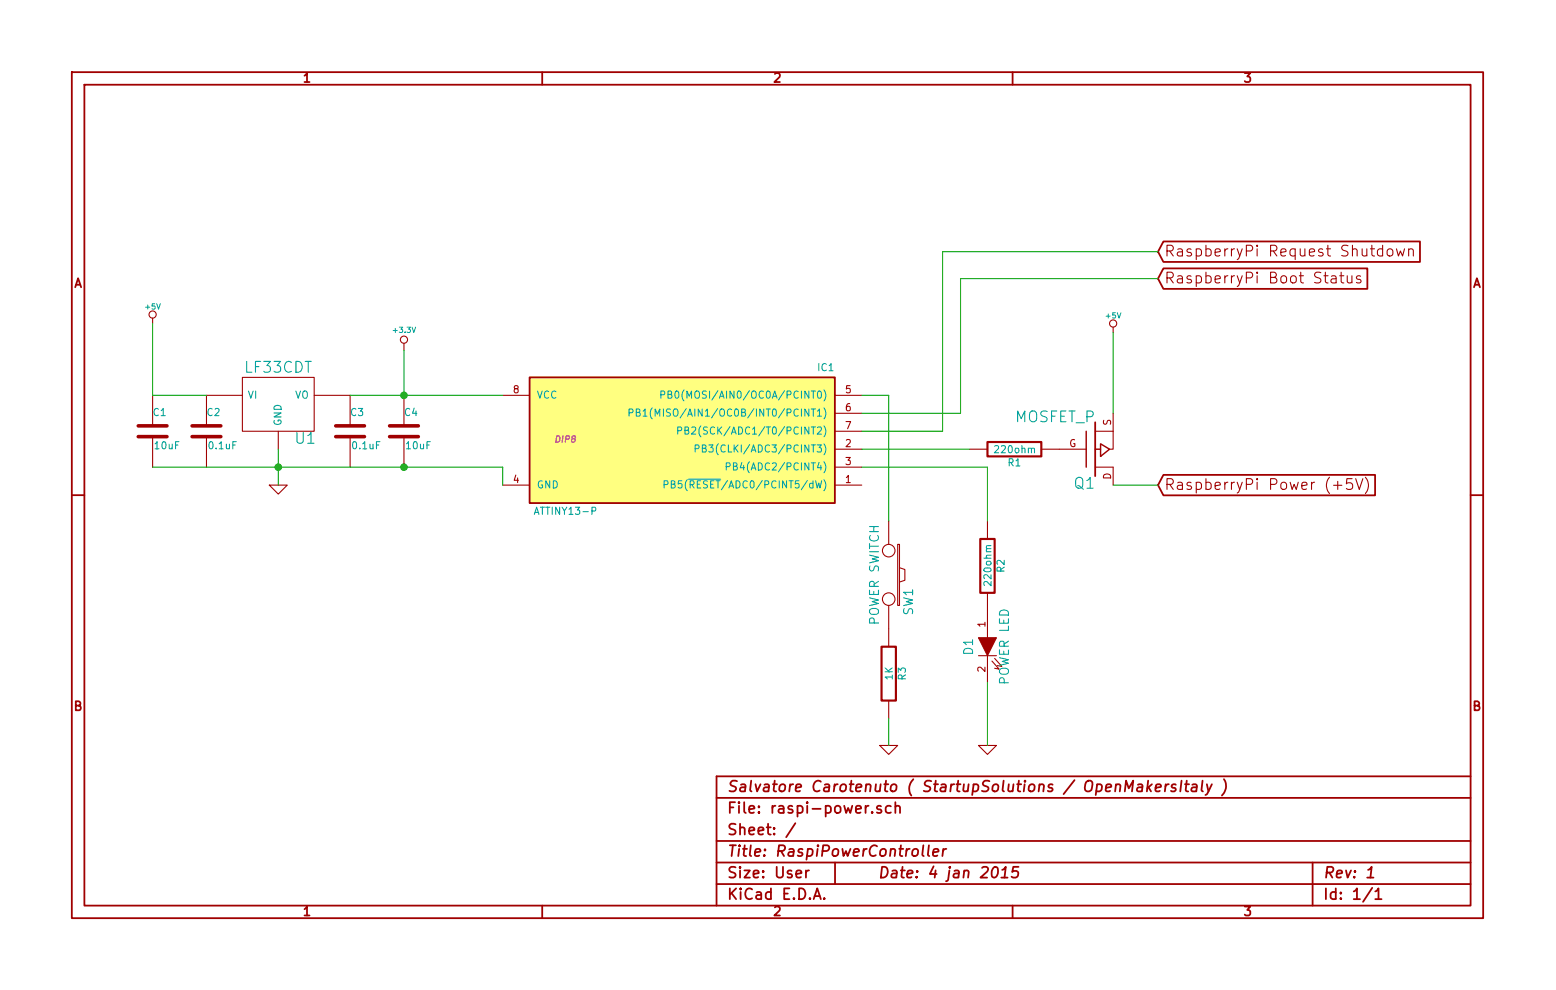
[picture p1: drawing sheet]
EESchema Schematic File Version 2
LIBS:power
LIBS:device
LIBS:transistors
LIBS:conn
LIBS:linear
LIBS:regul
LIBS:74xx
LIBS:cmos4000
LIBS:adc-dac
LIBS:memory
LIBS:xilinx
LIBS:special
LIBS:microcontrollers
LIBS:dsp
LIBS:microchip
LIBS:analog_switches
LIBS:motorola
LIBS:texas
LIBS:intel
LIBS:audio
LIBS:interface
LIBS:digital-audio
LIBS:philips
LIBS:display
LIBS:cypress
LIBS:siliconi
LIBS:opto
LIBS:atmel
LIBS:contrib
LIBS:valves
LIBS:raspi-power-cache
EELAYER 27 0
EELAYER END
$Descr User 8661 5512
encoding utf-8
Sheet 1 1
Title "RaspiPowerController"
Date "4 jan 2015"
Rev "1"
Comp "Salvatore Carotenuto ( StartupSolutions / OpenMakersItaly )"
Comment1 ""
Comment2 ""
Comment3 ""
Comment4 ""
$EndDescr
$Comp
L ATTINY13-P IC1
U 1 1
P 3800 2450
F 0 "IC1" H 3000 2850 40  0000 C CNN
F 1 "ATTINY13-P" H 4450 2050 40  0000 C CNN
F 2 "DIP8" H 4450 2450 35  0000 C CIN
F 3 "~" H 3000 2800 60  0000 C CNN
	1    3800 2450
	-1   0    0    -1  
$EndComp
$Comp
L 7805 U1
U 1 1
P 1550 2250
F 0 "U1" H 1700 2054 60  0000 C CNN
F 1 "LF33CDT" H 1550 2450 60  0000 C CNN
F 2 "~" H 1550 2250 60  0000 C CNN
F 3 "~" H 1550 2250 60  0000 C CNN
	1    1550 2250
	1    0    0    -1  
$EndComp
$Comp
L C C2
U 1 1
P 1150 2400
F 0 "C2" H 1150 2500 40  0000 L CNN
F 1 "0.1uF" H 1156 2315 40  0000 L CNN
F 2 "~" H 1188 2250 30  0000 C CNN
F 3 "~" H 1150 2400 60  0000 C CNN
	1    1150 2400
	1    0    0    -1  
$EndComp
$Comp
L C C1
U 1 1
P 850 2400
F 0 "C1" H 850 2500 40  0000 L CNN
F 1 "10uF" H 856 2315 40  0000 L CNN
F 2 "~" H 888 2250 30  0000 C CNN
F 3 "~" H 850 2400 60  0000 C CNN
	1    850  2400
	1    0    0    -1  
$EndComp
$Comp
L C C3
U 1 1
P 1950 2400
F 0 "C3" H 1950 2500 40  0000 L CNN
F 1 "0.1uF" H 1956 2315 40  0000 L CNN
F 2 "~" H 1988 2250 30  0000 C CNN
F 3 "~" H 1950 2400 60  0000 C CNN
	1    1950 2400
	1    0    0    -1  
$EndComp
$Comp
L C C4
U 1 1
P 2250 2400
F 0 "C4" H 2250 2500 40  0000 L CNN
F 1 "10uF" H 2256 2315 40  0000 L CNN
F 2 "~" H 2288 2250 30  0000 C CNN
F 3 "~" H 2250 2400 60  0000 C CNN
	1    2250 2400
	1    0    0    -1  
$EndComp
$Comp
L GND #PWR?
U 1 1
P 1550 2700
F 0 "#PWR?" H 1550 2700 30  0001 C CNN
F 1 "GND" H 1550 2630 30  0001 C CNN
F 2 "" H 1550 2700 60  0000 C CNN
F 3 "" H 1550 2700 60  0000 C CNN
	1    1550 2700
	1    0    0    -1  
$EndComp
$Comp
L MOSFET_P Q1
U 1 1
P 6100 2500
F 0 "Q1" H 6100 2690 60  0000 R CNN
F 1 "MOSFET_P" H 6100 2320 60  0000 R CNN
F 2 "~" H 6100 2500 60  0000 C CNN
F 3 "~" H 6100 2500 60  0000 C CNN
	1    6100 2500
	1    0    0    1   
$EndComp
$Comp
L R R1
U 1 1
P 5650 2500
F 0 "R1" V 5730 2500 40  0000 C CNN
F 1 "220ohm" V 5657 2501 40  0000 C CNN
F 2 "~" V 5580 2500 30  0000 C CNN
F 3 "~" H 5650 2500 30  0000 C CNN
	1    5650 2500
	0    1    1    0   
$EndComp
$Comp
L +5V #PWR?
U 1 1
P 6200 1850
F 0 "#PWR?" H 6200 1940 20  0001 C CNN
F 1 "+5V" H 6200 1940 30  0000 C CNN
F 2 "" H 6200 1850 60  0000 C CNN
F 3 "" H 6200 1850 60  0000 C CNN
	1    6200 1850
	1    0    0    -1  
$EndComp
Text GLabel 6450 2700 2    60   Input ~ 0
RaspberryPi Power (+5V)
Wire Wire Line
	1150 2200 850  2200
Wire Wire Line
	1950 2200 2800 2200
Wire Wire Line
	850  2600 2800 2600
Wire Wire Line
	1550 2500 1550 2700
Connection ~ 1550 2600
Connection ~ 2250 2200
Wire Wire Line
	2800 2600 2800 2700
Connection ~ 2250 2600
Wire Wire Line
	5400 2500 4800 2500
Wire Wire Line
	6450 2700 6200 2700
$Comp
L R R2
U 1 1
P 5500 3150
F 0 "R2" V 5580 3150 40  0000 C CNN
F 1 "220ohm" V 5507 3151 40  0000 C CNN
F 2 "~" V 5430 3150 30  0000 C CNN
F 3 "~" H 5500 3150 30  0000 C CNN
	1    5500 3150
	1    0    0    -1  
$EndComp
Wire Wire Line
	4800 2600 5500 2600
Wire Wire Line
	5500 2600 5500 2900
$Comp
L LED D1
U 1 1
P 5500 3600
F 0 "D1" H 5500 3700 50  0000 C CNN
F 1 "POWER LED" H 5500 3500 50  0000 C CNN
F 2 "~" H 5500 3600 60  0000 C CNN
F 3 "~" H 5500 3600 60  0000 C CNN
	1    5500 3600
	0    -1   1    0   
$EndComp
$Comp
L GND #PWR?
U 1 1
P 5500 4150
F 0 "#PWR?" H 5500 4150 30  0001 C CNN
F 1 "GND" H 5500 4080 30  0001 C CNN
F 2 "" H 5500 4150 60  0000 C CNN
F 3 "" H 5500 4150 60  0000 C CNN
	1    5500 4150
	1    0    0    -1  
$EndComp
Wire Wire Line
	5500 3800 5500 4150
Text GLabel 6450 1400 2    60   Input ~ 0
RaspberryPi Request Shutdown
Text GLabel 6450 1550 2    60   Input ~ 0
RaspberryPi Boot Status
Wire Wire Line
	4800 2400 5250 2400
Wire Wire Line
	5250 2400 5250 1400
Wire Wire Line
	5250 1400 6450 1400
Wire Wire Line
	4800 2300 5350 2300
Wire Wire Line
	5350 2300 5350 1550
Wire Wire Line
	5350 1550 6450 1550
Wire Wire Line
	6200 1850 6200 2300
$Comp
L SW_PUSH SW1
U 1 1
P 4950 3200
F 0 "SW1" H 5100 3310 50  0000 C CNN
F 1 "POWER SWITCH" H 4950 3120 50  0000 C CNN
F 2 "~" H 4950 3200 60  0000 C CNN
F 3 "~" H 4950 3200 60  0000 C CNN
	1    4950 3200
	0    1    1    0   
$EndComp
Wire Wire Line
	4950 2200 4950 2900
$Comp
L R R3
U 1 1
P 4950 3750
F 0 "R3" V 5030 3750 40  0000 C CNN
F 1 "1K" V 4957 3751 40  0000 C CNN
F 2 "~" V 4880 3750 30  0000 C CNN
F 3 "~" H 4950 3750 30  0000 C CNN
	1    4950 3750
	1    0    0    -1  
$EndComp
$Comp
L GND #PWR?
U 1 1
P 4950 4150
F 0 "#PWR?" H 4950 4150 30  0001 C CNN
F 1 "GND" H 4950 4080 30  0001 C CNN
F 2 "" H 4950 4150 60  0000 C CNN
F 3 "" H 4950 4150 60  0000 C CNN
	1    4950 4150
	1    0    0    -1  
$EndComp
Wire Wire Line
	4950 4000 4950 4150
$Comp
L +5V #PWR?
U 1 1
P 850 1800
F 0 "#PWR?" H 850 1890 20  0001 C CNN
F 1 "+5V" H 850 1890 30  0000 C CNN
F 2 "" H 850 1800 60  0000 C CNN
F 3 "" H 850 1800 60  0000 C CNN
	1    850  1800
	1    0    0    -1  
$EndComp
Wire Wire Line
	850  2200 850  1800
$Comp
L +3.3V #PWR?
U 1 1
P 2250 1950
F 0 "#PWR?" H 2250 1910 30  0001 C CNN
F 1 "+3.3V" H 2250 2060 30  0000 C CNN
F 2 "" H 2250 1950 60  0000 C CNN
F 3 "" H 2250 1950 60  0000 C CNN
	1    2250 1950
	1    0    0    -1  
$EndComp
Wire Wire Line
	2250 1950 2250 2200
Wire Wire Line
	4800 2200 4950 2200
$EndSCHEMATC
